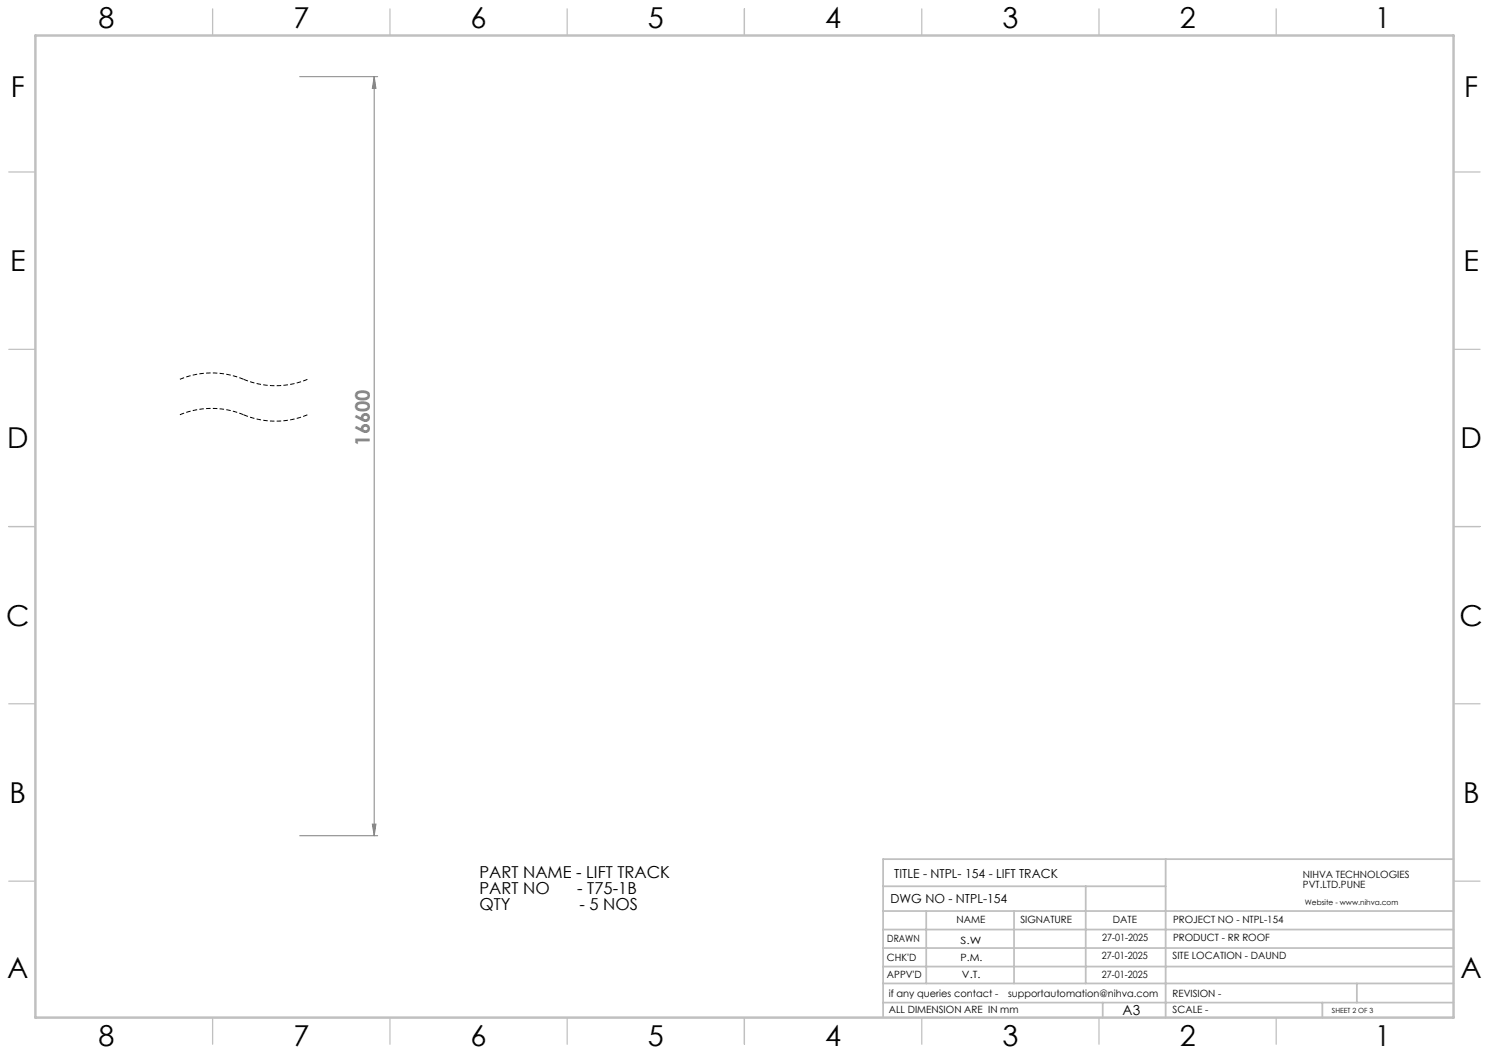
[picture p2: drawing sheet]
<svg xmlns="http://www.w3.org/2000/svg" width="420mm" height="297mm" viewBox="0 0 420 297" stroke-linecap="round" stroke-linejoin="round" font-family="sans-serif">
<path d="M68.7 117a23.4 23.4 0 0 0-18 0M68.7 107a23.4 23.4 0 0 0-18 0M86.7 117a23.4 23.4 0 0 1-18 0M86.7 107a23.4 23.4 0 0 1-18 0" fill="none" stroke="#000" stroke-width=".28" stroke-dasharray="1.3 .6" stroke-linecap="butt"/>
<path d="M84.5 21.6h22M105.6 21.6v214.1M105.6 21.6l.4 3.3h-1zM84.5 235.7h22M105 232.4h1l-.4 3.3z" fill="none" stroke="#808080" stroke-width=".28"/>
<g fill="none" stroke="#c0c0c0" stroke-width=".35">
<path d="M60 2.5v7.5M110 2.5v7.5M160 2.5v7.5M210 2.5v7.5M260 2.5v7.5M310 2.5v7.5M360 2.5v7.5M2.5 48.5h7.5M410 48.5h7.5M2.5 98.5h7.5M410 98.5h7.5M2.5 148.5h7.5"/>
<path d="M410 148.5h7.5M2.5 198.5h7.5M410 198.5h7.5M2.5 248.5h7.5M410 248.5h7.5M60 287v7.5M110 287v7.5M160 287v7.5M210 287v7.5M260 287v7.5M310 287v7.5M360 287v7.5"/>
</g>
<g fill="none" stroke="#c0c0c0" stroke-width=".5">
<path d="M249.1 257h160.9M249.1 250h79.7M261.3 257v20.4M286 257v20.4M306.2 250v27.4M328.8 242.3v44.7M410 242.3h-160.9v44.7M249.1 272.6h160.9M249.1 267.4h160.9M249.1 262.2h160.9M249.1 277.4h160.9M382.7 277.4v5.4"/>
<path d="M249.1 282.8h160.9M311 282.8v4.2M373 282.8v4.2"/>
</g>
<path d="M10 10h400v277h-400z" fill="none" stroke="#c0c0c0" stroke-width=".7"/>
<path d="M105.6 21.6l.4 3.3h-1zM105 232.4h1l-.4 3.3z" fill="#808080"/>
<g font-size="8.1">
<text x="27.8" y="8">8</text>
<text x="82.8" y="8">7</text>
<text x="132.8" y="8">6</text>
<text x="182.8" y="8">5</text>
<text x="232.8" y="8">4</text>
<text x="282.8" y="8">3</text>
<text x="332.8" y="8">2</text>
<text x="387.8" y="8">1</text>
<text x="3" y="27.2">F</text>
<text x="413" y="27.2">F</text>
<text x="2.8" y="76.5">E</text>
<text x="412.8" y="76.5">E</text>
<text x="2" y="126.5">D</text>
<text x="412" y="126.5">D</text>
<text x="1.7" y="176.5">C</text>
<text x="411.7" y="176.5">C</text>
<text x="2.7" y="226.5">B</text>
<text x="412.7" y="226.5">B</text>
<text x="2" y="275.7">A</text>
<text x="412" y="275.7">A</text>
<text x="27.8" y="295">8</text>
<text x="82.8" y="295">7</text>
<text x="132.8" y="295">6</text>
<text x="182.8" y="295">5</text>
<text x="232.8" y="295">4</text>
<text x="282.8" y="295">3</text>
<text x="332.8" y="295">2</text>
<text x="387.8" y="295">1</text>
</g>
<text font-size="5.6" fill="#808080" x="104.3" y="125.7" transform="rotate(-90 104.3 125.7)">16600</text>
<g font-size="4.7">
<text x="135.2" y="247.6">PART NAME - LIFT TRACK</text>
<text x="135.2" y="252.1">PART NO</text>
<text x="135.2" y="256.6">QTY</text>
<text x="162.8" y="252.1">- T75-1B</text>
<text x="163.4" y="256.6">- 5 NOS</text>
</g>
<text font-size="3.9" x="316.7" y="286.4">A3</text>
<g font-size="3.5">
<text x="252.2" y="247.7">TITLE - NTPL- 154 - LIFT TRACK</text>
<text x="251.2" y="254.8">DWG NO - NTPL-154</text>
</g>
<g font-size="2.8">
<text x="367.5" y="247.7">NIHVA TECHNOLOGIES</text>
<text x="367.5" y="250.5">PVT.LTD.PUNE</text>
<text x="269.8" y="260.4">NAME</text>
<text x="287.8" y="260.4">SIGNATURE</text>
<text x="313.9" y="260.5">DATE</text>
<text x="330.9" y="260.5">PROJECT NO - NTPL-154</text>
<text x="250.3" y="265.7">DRAWN</text>
<text x="270.9" y="266.1">S.W</text>
<text x="310.9" y="265.5">27-01-2025</text>
<text x="330.9" y="265.5">PRODUCT - RR ROOF</text>
<text x="250.2" y="271.1">CHK'D</text>
<text x="250.2" y="275.8">APPV'D</text>
<text x="270.9" y="271.1">P.M.</text>
<text x="271.3" y="275.8">V.T.</text>
<text x="310.8" y="270.6">27-01-2025</text>
<text x="310.8" y="275.8">27-01-2025</text>
<text x="330.7" y="270.6">SITE LOCATION - DAUND</text>
<text x="250.7" y="281.1">if any queries contact -</text>
<text x="284.3" y="281.1">supportautomation@nihva.com</text>
<text x="330.7" y="281.1">REVISION -</text>
<text x="250.7" y="285.6">ALL DIMENSION ARE IN mm</text>
<text x="330.7" y="285.6">SCALE -</text>
</g>
<text font-size="2.1" x="368.1" y="255.1">Website - www.nihva.com</text>
<text font-size="2" x="375.7" y="285.6">SHEET 2 OF 3</text>
</svg>
